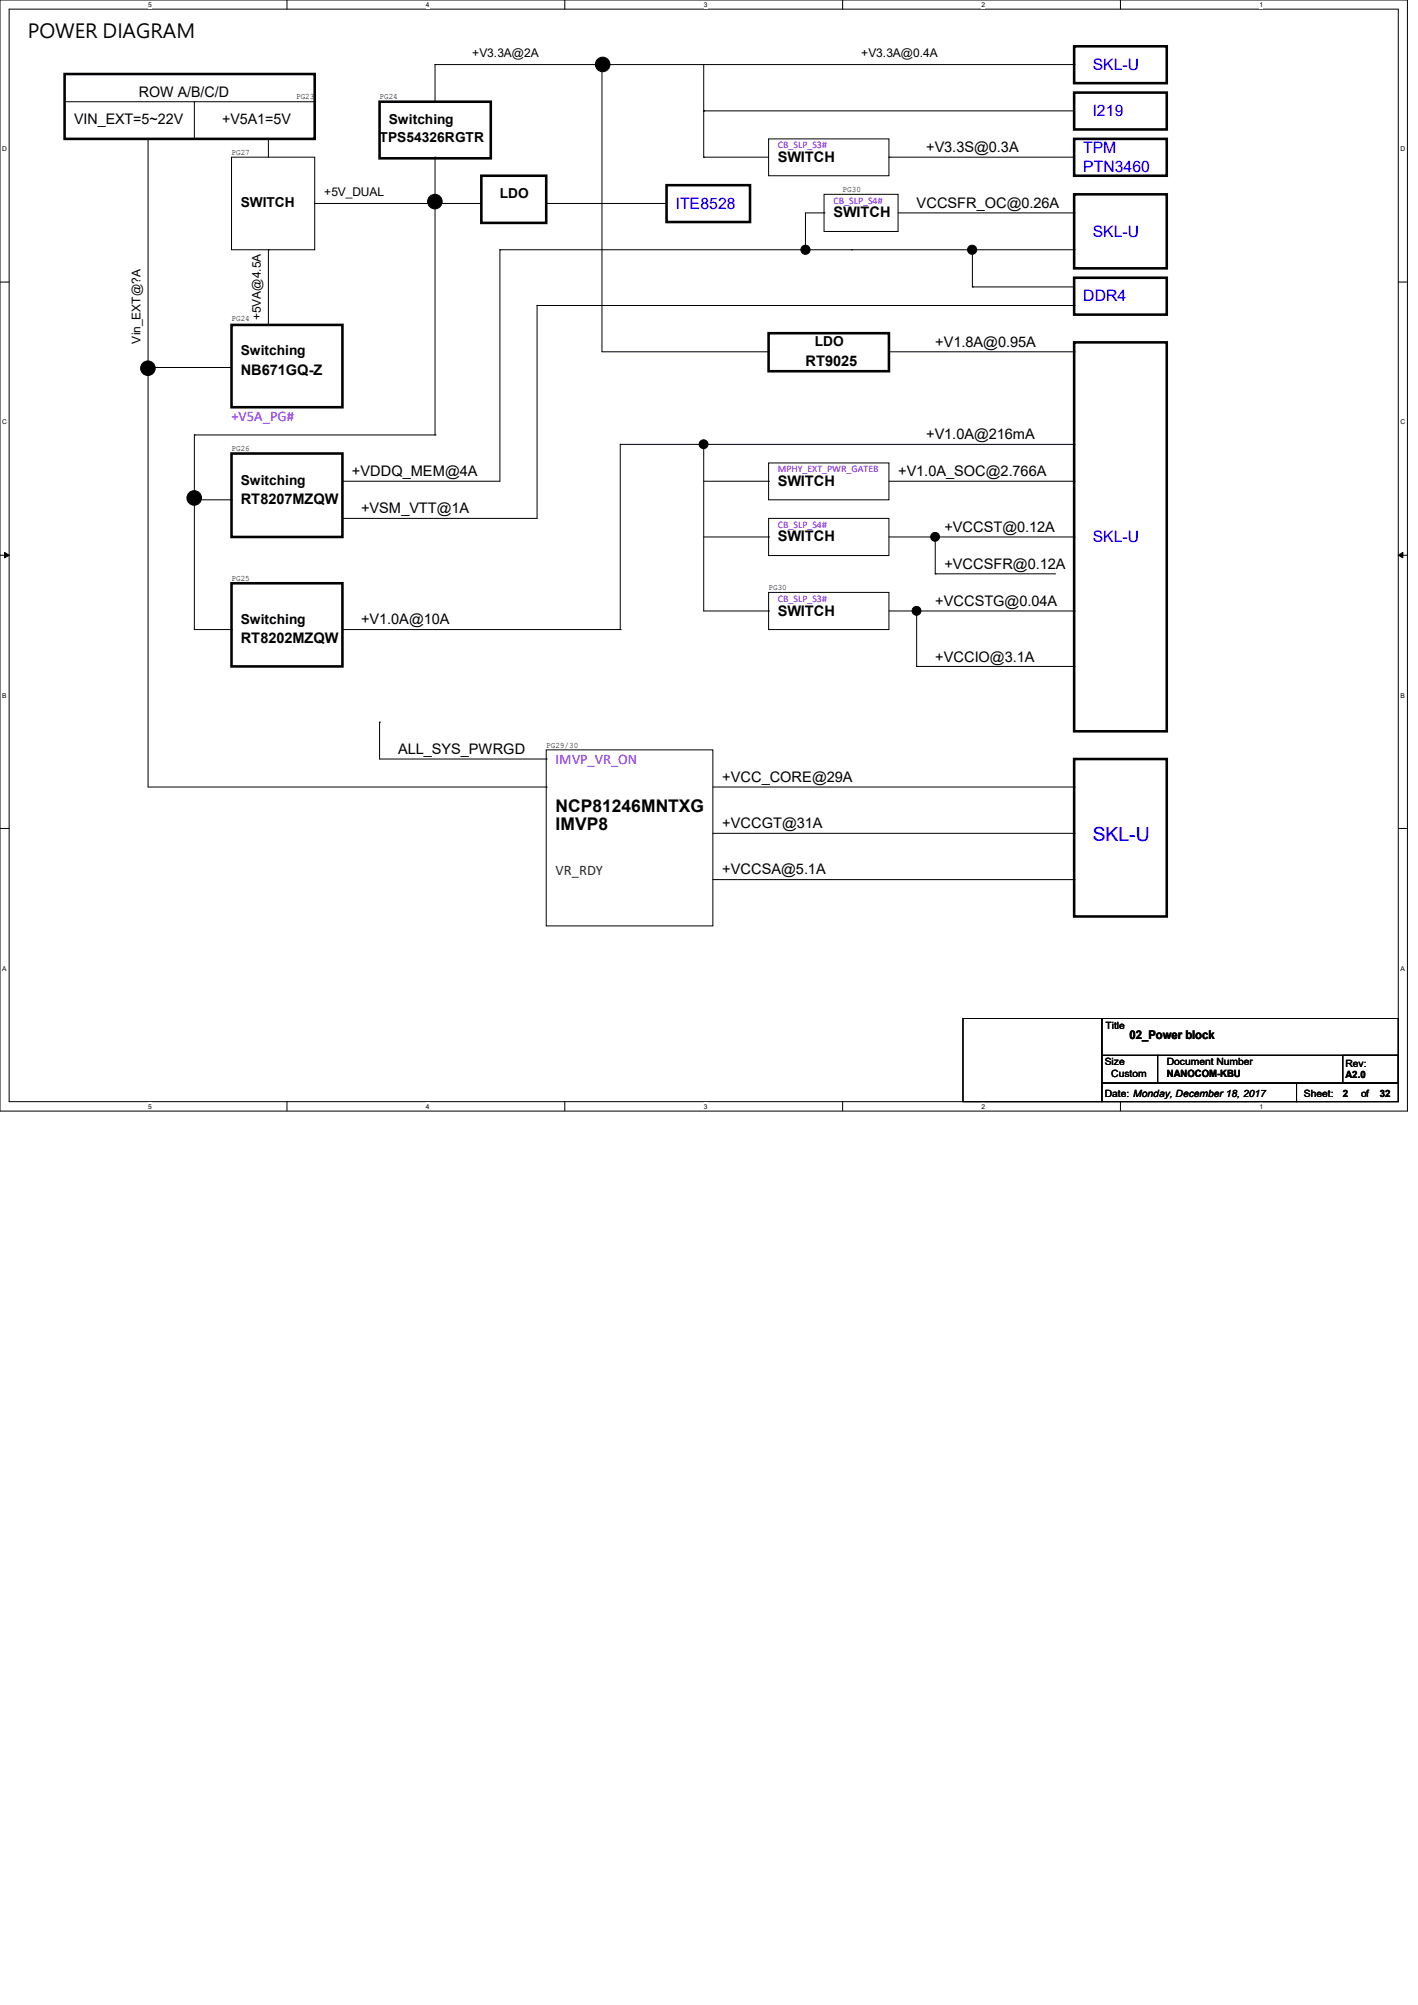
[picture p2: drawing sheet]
<svg xmlns="http://www.w3.org/2000/svg" width="210mm" height="297mm" viewBox="0 0 210 297" stroke-linecap="round" stroke-linejoin="round" font-family="sans-serif">
<path d="M0 0h208.4v164.6h-208.4zM1.4 1.4h205.7v161.8h-205.7z" fill="none" stroke="#000" stroke-width=".15"/>
<g fill="#fff">
<path d="M21.9 .1h.6v1.1h-.6z"/>
<path d="M21.9 163.3h.6v1.1h-.6z"/>
</g>
<path d="M42.5 0v1.4M42.5 163.2v1.3" fill="none" stroke="#000" stroke-width=".15"/>
<g fill="#fff">
<path d="M63.1 .1h.5v1.1h-.5z"/>
<path d="M63.1 163.3h.5v1.1h-.5z"/>
</g>
<path d="M83.7 0v1.4M83.7 163.2v1.3" fill="none" stroke="#000" stroke-width=".15"/>
<g fill="#fff">
<path d="M104.2 .1h.6v1.1h-.6z"/>
<path d="M104.2 163.3h.6v1.1h-.6z"/>
</g>
<path d="M124.8 0v1.4M124.8 163.2v1.3" fill="none" stroke="#000" stroke-width=".15"/>
<g fill="#fff">
<path d="M145.4 .1h.5v1.1h-.5z"/>
<path d="M145.4 163.3h.5v1.1h-.5z"/>
</g>
<path d="M165.9 0v1.4M165.9 163.2v1.3" fill="none" stroke="#000" stroke-width=".15"/>
<g fill="#fff">
<path d="M186.5 .1h.6v1.1h-.6z"/>
<path d="M186.5 163.3h.6v1.1h-.6z"/>
<path d="M.3 21.5h.8v1.1h-.8z"/>
<path d="M207.4 21.5h.8v1.1h-.8z"/>
<path d="M.3 62h.8v1.1h-.8z"/>
<path d="M207.4 62h.8v1.1h-.8z"/>
</g>
<path d="M0 41.8h1.4M207.1 41.8h1.3" fill="none" stroke="#000" stroke-width=".15"/>
<g fill="#fff">
<path d="M.3 102.4h.7v1.1h-.7z"/>
<path d="M207.4 102.4h.7v1.1h-.7z"/>
</g>
<path d="M0 82.3h1.4M207.1 82.3h1.3" fill="none" stroke="#000" stroke-width=".15"/>
<path d="M.7 81.8l.7 .5-.7 .3zM207.1 82.3l.7-.5v.8z" fill="#000" stroke="#000" stroke-width=".15"/>
<g fill="#fff">
<path d="M.3 142.9h.7v1.1h-.7z"/>
<path d="M207.4 142.9h.7v1.1h-.7z"/>
</g>
<g fill="none" stroke="#000" stroke-width=".15">
<path d="M9.6 15.1h37M28.8 15.1v5.5M46.6 15.1h.1M64.4 9.6h.1M64.4 9.6h94.7M64.4 9.6v5.5M89.2 9.6h.1M89.2 9.6v42.5h24.6M104.2 9.6h.1M104.2 16.4h.1M104.2 9.6v13.7M104.2 16.4h54.9"/>
<path d="M159.1 9.6h.1M21.9 20.6h.1M21.9 20.6v96h59M28.8 20.6h.1M34.3 23.3h12.3v13.7h-12.3zM39.8 20.6h.1M39.8 37h.1M39.8 20.6v2.7M39.8 37v11.1M46.6 30.1h.1M46.6 30.1h24.7M64.4 23.3h.1"/>
<path d="M64.4 30.1h.1M64.4 23.3v41.1M74 37h.1M74 37v34.3h-23.3M74 37h85.1M80.9 30.1h.1M80.9 30.1h17.8M104.2 23.3h.1M104.2 23.3h9.6M113.8 20.6h17.9v5.4h-17.9zM119.3 37h.1M122 28.8h11v5.5h-11z"/>
<path d="M122 31.5h.1M122 31.5h-2.7v5.5M126.2 37h.1M131.7 23.3h.1M131.7 23.3h27.4M133 31.5h26.1M144 37h.1M144 37v5.5M159.1 37h.1M159.1 31.5h.1M21.8 54.4h.1M21.8 54.4h12.5"/>
<path d="M79.5 45.3h.1M79.5 45.3h79.6M79.5 45.3v31.5h-28.8M113.8 52.1h.1M131.7 52.1h27.4M144 42.5h.1M144 42.5h15.1M159.1 52.1h.1M159.1 45.3h.1M28.8 64.4h.1M28.8 64.4v28.9h5.5M28.8 64.4h35.6"/>
<path d="M28.8 74h5.5M34.3 74h.1M50.7 71.3h.1M50.7 76.8h.1M64.4 64.4h.1M91.9 65.8h.1M91.9 65.8h67.2M91.9 65.8v27.5M104.2 65.8h.1M104.2 65.8v24.7h9.6M104.2 71.3h9.6M104.2 79.5h9.6"/>
<path d="M113.8 68.6h17.9v5.4h-17.9zM113.8 76.8h17.9v5.5h-17.9zM113.8 71.3h.1M113.8 79.5h.1M131.7 71.3h27.4M131.7 79.5h27.4M138.5 79.5h.1M138.5 79.5v5.5M159.1 65.8h.1M159.1 71.3h.1M159.1 79.5h.1M34.3 93.3h.1"/>
<path d="M50.7 93.3h41.2M91.9 93.3h.1M113.8 87.8h17.9v5.5h-17.9zM113.8 90.5h.1M131.7 90.5h27.4M135.8 98.7h.1M135.8 98.7h23.3M135.8 90.5v8.2M138.5 85h.1M138.5 85h17.8M159.1 90.5h.1M159.1 98.7h.1"/>
<path d="M56.2 107h.1M56.2 107v5.4h24.7M80.9 111.1h24.7v26.1h-24.7zM80.9 116.6h.1M80.9 112.4h.1M105.6 116.6h53.5M159.1 116.6h.1M0 122.7h1.4M105.6 123.4h53.5M105.6 130.3h53.5M159.1 123.4h.1M159.1 130.3h.1"/>
<path d="M207.1 122.7h1.3M142.6 150.9h20.6v12.3h-20.6zM163.2 156.3h8.2v4.1h-8.2zM163.2 150.9h43.9v5.4h-43.9zM171.4 156.3h35.7v4.1h-35.7zM198.9 156.3h8.2v4.1h-8.2zM163.2 160.4h28.8v2.8h-28.8zM192 160.4h15.1v2.8h-15.1z"/>
</g>
<g fill="none" stroke="#000" stroke-width=".38">
<path d="M9.6 11h37v9.6h-37zM56.2 15.1h16.5v8.4h-16.5zM159.1 6.9h13.7v5.4h-13.7zM159.1 13.7h13.7v5.5h-13.7zM71.3 26h9.6v7h-9.6zM98.7 27.4h12.4v5.5h-12.4zM159.1 28.8h13.7v11h-13.7zM159.1 20.6h13.7v5.4h-13.7zM34.3 48.1h16.4v12.2h-16.4zM113.8 49.4h17.9v5.6h-17.9zM159.1 50.7h13.7v57.6h-13.7zM159.1 41.1h13.7v5.5h-13.7z"/>
<path d="M34.3 67.2h16.4v12.3h-16.4zM34.3 86.4h16.4v12.3h-16.4zM159.1 112.4h13.7v23.4h-13.7z"/>
</g>
<g fill="#000" stroke="#000" stroke-width=".15">
<circle cx="89.3" cy="9.5" r="1.08"/>
<circle cx="64.4" cy="29.9" r="1.08"/>
<circle cx="119.3" cy="37" r=".68"/>
<circle cx="144" cy="37" r=".68"/>
<circle cx="21.9" cy="54.5" r="1.08"/>
<circle cx="28.8" cy="73.8" r="1.08"/>
<circle cx="104.2" cy="65.8" r=".66"/>
<circle cx="138.5" cy="79.5" r=".66"/>
<circle cx="135.7" cy="90.5" r=".66"/>
</g>
<text font-size="2.9" x="4.1" y="5.6">POWER DIAGRAM</text>
<text font-size="2.9" fill="#00f" x="161.8" y="124.6">SKL-U</text>
<g font-size="2.6">
<text x="82.3" y="120.4">NCP81246MNTXG</text>
<text x="82.3" y="123">IMVP8</text>
</g>
<g font-size="2.3" fill="#00f">
<text x="161.8" y="10.4">SKL-U</text>
<text x="161.8" y="17.2">I219</text>
<text x="160.4" y="22.7">TPM</text>
<text x="160.4" y="25.4">PTN3460</text>
<text x="100.1" y="30.9">ITE8528</text>
<text x="161.8" y="35.1">SKL-U</text>
<text x="160.4" y="44.7">DDR4</text>
<text x="161.8" y="80.3">SKL-U</text>
</g>
<g font-size="2.2">
<text x="20.6" y="14.3">ROW A/B/C/D</text>
<text x="11" y="18.4">VIN_EXT=5~22V</text>
<text x="32.9" y="18.4">+V5A1=5V</text>
<text x="115.2" y="24">SWITCH</text>
<text x="137.2" y="22.6">+V3.3S@0.3A</text>
<text x="123.4" y="32.2">SWITCH</text>
<text x="135.8" y="30.8">VCCSFR_OC@0.26A</text>
<text x="138.5" y="51.4">+V1.8A@0.95A</text>
<text x="35.6" y="55.5">NB671GQ-Z</text>
<text x="119.3" y="54.1">RT9025</text>
<text x="137.2" y="65.1">+V1.0A@216mA</text>
<text x="52.1" y="70.6">+VDDQ_MEM@4A</text>
<text x="115.2" y="72">SWITCH</text>
<text x="133" y="70.6">+V1.0A_SOC@2.766A</text>
<text x="35.6" y="74.7">RT8207MZQW</text>
<text x="53.5" y="76">+VSM_VTT@1A</text>
<text x="115.2" y="80.2">SWITCH</text>
<text x="139.9" y="78.8">+VCCST@0.12A</text>
<text x="138.5" y="89.7">+VCCSTG@0.04A</text>
<text x="139.9" y="84.3">+VCCSFR@0.12A</text>
<text x="35.6" y="95.3">RT8202MZQW</text>
<text x="53.5" y="92.5">+V1.0A@10A</text>
<text x="115.2" y="91.2">SWITCH</text>
<text x="138.5" y="98">+VCCIO@3.1A</text>
<text x="59" y="111.7">ALL_SYS_PWRGD</text>
<text x="107" y="115.8">+VCC_CORE@29A</text>
<text x="107" y="122.7">+VCCGT@31A</text>
<text x="107" y="129.5">+VCCSA@5.1A</text>
</g>
<g font-size="2.2" fill="#8000ff">
<text x="34.3" y="62.4">+V5A_PG#</text>
<text x="82.3" y="113.2">IMVP_VR_ON</text>
</g>
<text font-size="2.2" fill="#008000" x="82.3" y="129.6">VR_RDY</text>
<g font-size="2">
<text x="56.2" y="21.1">TPS54326RGTR</text>
<text x="57.6" y="18.3">Switching</text>
<text x="74" y="29.3">LDO</text>
<text x="35.6" y="30.7">SWITCH</text>
<text x="35.6" y="52.6">Switching</text>
<text x="120.7" y="51.3">LDO</text>
<text x="35.6" y="71.8">Switching</text>
<text x="35.6" y="92.4">Switching</text>
</g>
<g font-size="1.8">
<text x="69.9" y="8.5">+V3.3A@2A</text>
<text x="127.6" y="8.5">+V3.3A@0.4A</text>
<text x="48" y="29">+5V_DUAL</text>
<text x="38.7" y="47.5" transform="rotate(-90 38.7 47.5)">+5VA@4.5A</text>
<text x="20.8" y="50.9" transform="rotate(-90 20.8 50.9)">Vin_EXT@?A</text>
<text x="167.3" y="153.9">02_Power block</text>
</g>
<g font-size="1.5" fill="#8000ff">
<text x="115.2" y="22">CB_SLP_S3#</text>
<text x="123.4" y="30.2">CB_SLP_S4#</text>
<text x="115.2" y="70">MPHY_EXT_PWR_GATEB</text>
<text x="115.2" y="78.2">CB_SLP_S4#</text>
<text x="115.2" y="89.2">CB_SLP_S3#</text>
</g>
<g font-size="1.5">
<text x="163.7" y="152.5">Title</text>
<text x="163.6" y="157.7">Size</text>
<text x="164.6" y="159.5">Custom</text>
<text x="172.8" y="157.7">Document Number</text>
<text x="172.8" y="159.5">NANOCOM-KBU</text>
<text x="199.3" y="158">Rev:</text>
<text x="199.3" y="159.6">A2.0</text>
<text x="163.6" y="162.5">Date: Monday, December 18, 2017</text>
<text x="193.1" y="162.5">Sheet:</text>
<text x="198.9" y="162.5">2</text>
<text x="201.6" y="162.5">of</text>
<text x="204.3" y="162.5">32</text>
</g>
<g font-size="1.2">
<text x="43.9" y="14.7">PG23</text>
<text x="56.2" y="14.7">PG24</text>
<text x="34.3" y="22.9">PG27</text>
<text x="124.8" y="28.4">PG30</text>
<text x="34.3" y="47.6">PG24</text>
<text x="34.3" y="66.8">PG26</text>
<text x="34.3" y="86">PG25</text>
<text x="113.8" y="87.4">PG30</text>
<text x="80.9" y="110.7">PG29/30</text>
</g>
<g font-size="1">
<text x="21.9" y="1">5</text>
<text x="63.1" y="1">4</text>
<text x="104.2" y="1">3</text>
<text x="145.4" y="1">2</text>
<text x="186.5" y="1">1</text>
<text x=".3" y="22.4">D</text>
<text x="207.4" y="22.4">D</text>
<text x=".3" y="62.9">C</text>
<text x="207.4" y="62.9">C</text>
<text x=".3" y="103.3">B</text>
<text x="207.4" y="103.3">B</text>
<text x=".3" y="143.8">A</text>
<text x="207.4" y="143.8">A</text>
<text x="21.9" y="164.2">5</text>
<text x="63.1" y="164.2">4</text>
<text x="104.2" y="164.2">3</text>
<text x="145.4" y="164.2">2</text>
<text x="186.5" y="164.2">1</text>
</g>
</svg>
